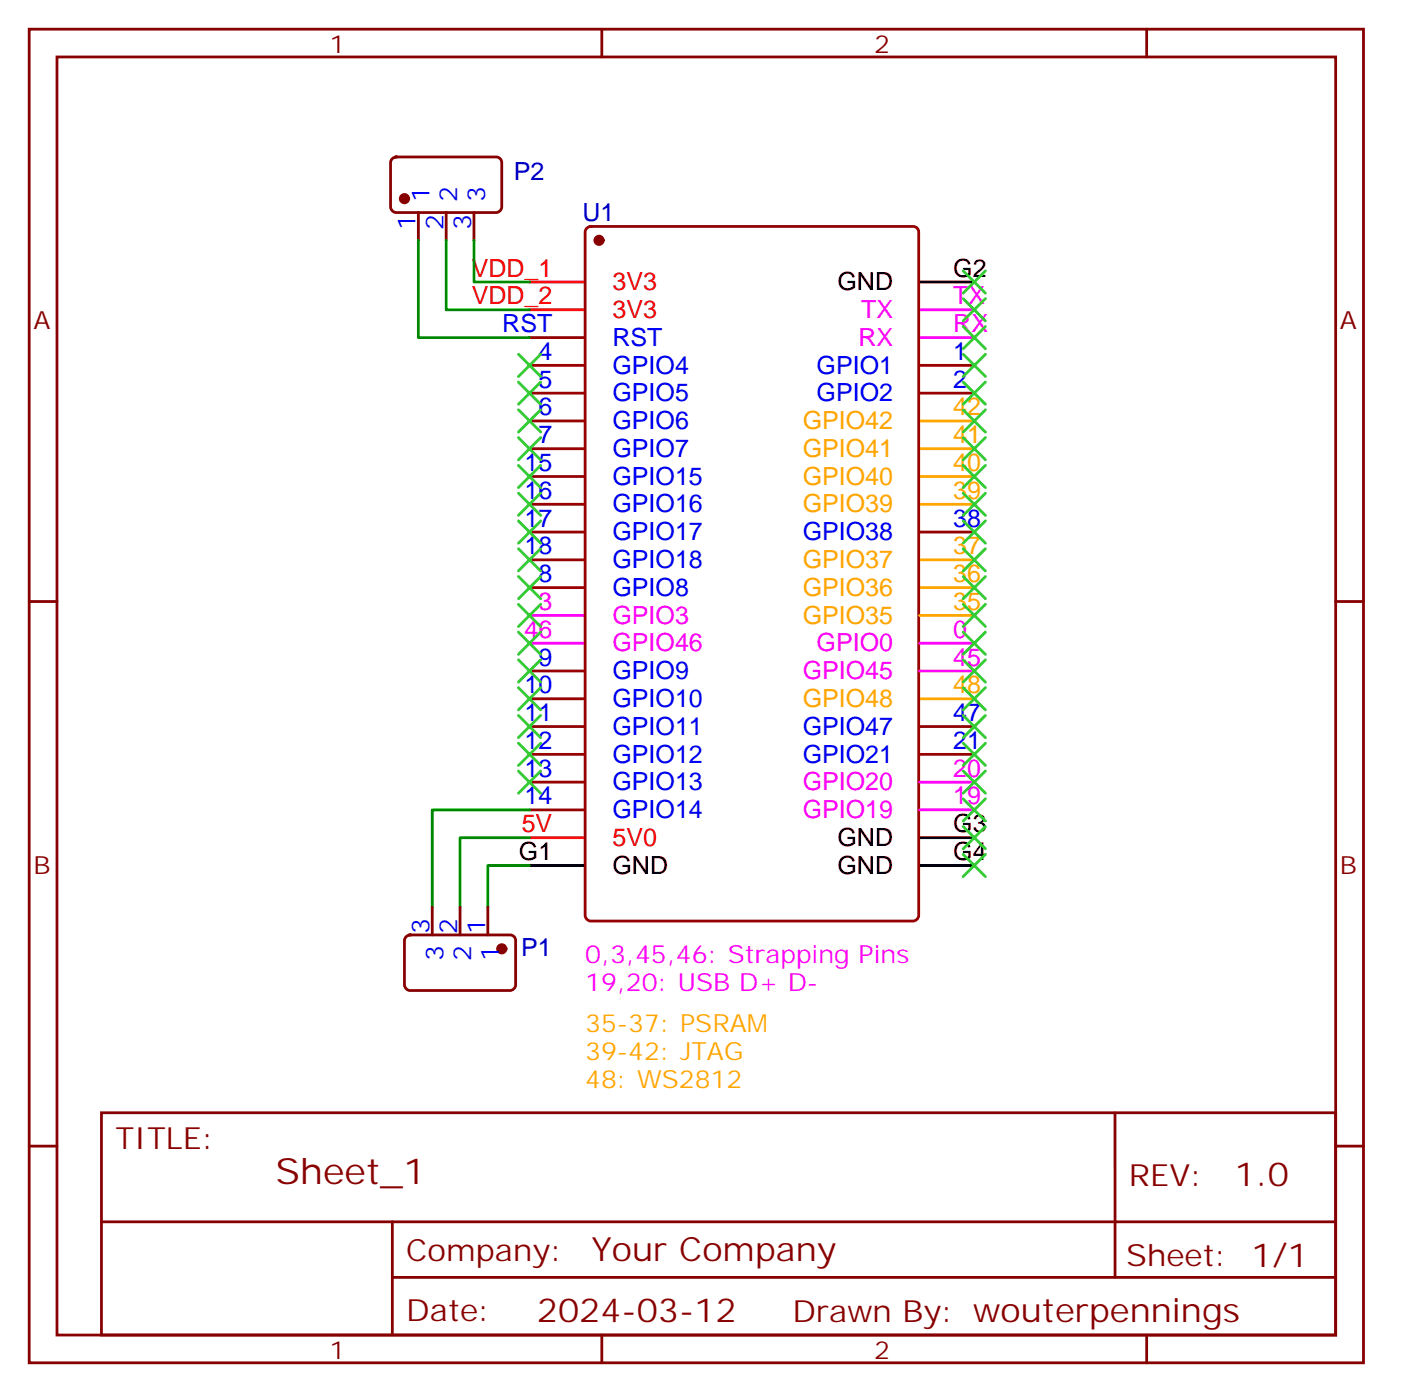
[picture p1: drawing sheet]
<svg xmlns="http://www.w3.org/2000/svg" width="178mm" height="177mm" viewBox="0 0 178 177" stroke-linecap="round" stroke-linejoin="round" font-family="sans-serif">
<g fill="none" stroke="#870000" stroke-width=".35">
<path d="M3.7 3.7h169.3v169.3h-169.3zM7.2 7.2h162.3v162.3h-162.3zM76.4 3.7v3.5M145.5 3.7v3.5M49.8 20.1l.5-.2h12.7a.71 .71 0 0 1 .7 .7v5.7a.76 .76 0 0 1-.7 .7h-12.7a.76 .76 0 0 1-.7-.7v-5.7zM53.1 27v3.5M56.6 27v3.5M60.1 27v3.5M3.7 76.4h3.5M169.5 76.4h3.5M51.6 118.9l.4-.2h12.7a.71 .71 0 0 1 .7 .7v5.7a.76 .76 0 0 1-.7 .7h-12.7a.76 .76 0 0 1-.7-.7v-5.7zM54.9 115.2v3.5"/>
<path d="M58.4 115.2v3.5M61.9 115.2v3.5M3.7 145.5h3.5M12.9 141.3h156.6v28.2h-156.6zM12.9 155.1h156.5M49.8 155.1v14.1M141.5 141.3v20.9M169.5 145.5h3.5M49.8 162.2h119.6M76.4 169.5v3.5M145.5 169.5v3.5"/>
</g>
<path d="M116.7 53.4h6.9M116.7 57h6.9M116.7 60.5h6.9M116.7 64h6.9M116.7 71.1h6.9M116.7 74.6h6.9M116.7 78.1h6.9M116.7 88.7h6.9" fill="none" stroke="#ffa600" stroke-width=".35"/>
<g fill="none" stroke="#900" stroke-width=".35">
<path d="M74.5 29l.5-.2h40.9a.71 .71 0 0 1 .7 .7v86.7a.76 .76 0 0 1-.7 .7h-40.9a.76 .76 0 0 1-.7-.7v-86.7zM67.2 46.4h6.9M67.2 53.4h6.9M67.2 49.9h6.9M67.2 57h6.9M67.2 42.9h6.9M116.7 46.4h6.9M116.7 49.9h6.9M67.2 67.6h6.9M67.2 74.6h6.9M67.2 71.1h6.9M67.2 64h6.9"/>
<path d="M67.2 60.5h6.9M116.7 67.6h6.9M67.2 85.2h6.9M67.2 92.3h6.9M67.2 88.7h6.9M67.2 99.3h6.9M67.2 95.8h6.9M116.7 92.3h6.9M116.7 95.8h6.9M67.2 102.8h6.9"/>
</g>
<path d="M116.7 39.3h6.9M116.7 42.9h6.9M67.2 78.1h6.9M67.2 81.7h6.9M116.7 81.7h6.9M116.7 85.2h6.9M116.7 99.3h6.9M116.7 102.8h6.9" fill="none" stroke="#f0f" stroke-width=".35"/>
<path d="M116.7 35.8h6.9M67.2 109.9h6.9M116.7 109.9h6.9M116.7 106.4h6.9" fill="none" stroke="#000" stroke-width=".35"/>
<path d="M67.2 39.3h6.9M67.2 35.8h6.9M67.2 106.4h6.9" fill="none" stroke="#f00" stroke-width=".35"/>
<g fill="#870000" stroke="#870000" stroke-width=".35">
<circle cx="76" cy="30.5" r=".53"/>
<circle cx="63.7" cy="120.5" r=".53"/>
<circle cx="51.3" cy="25.2" r=".53"/>
</g>
<g fill="none" stroke="#3c3" stroke-width=".35">
<path d="M122.2 34.4l2.9 2.8M122.2 37.9l2.9 2.8M125.1 34.4l-2.9 2.8M125.1 37.9l-2.9 2.8M65.8 45l2.8 2.8M65.8 48.5l2.8 2.8M65.8 52l2.8 2.9M65.8 55.6l2.8 2.8M65.8 59.1l2.8 2.8M68.6 45l-2.8 2.8M68.6 48.5l-2.8 2.8M68.6 52l-2.8 2.9"/>
<path d="M68.6 55.6l-2.8 2.8M68.6 59.1l-2.8 2.8M122.2 41.5l2.9 2.8M122.2 45l2.9 2.8M122.2 48.5l2.9 2.8M122.2 52l2.9 2.9M122.2 55.6l2.9 2.8M122.2 59.1l2.9 2.8M125.1 41.5l-2.9 2.8M125.1 45l-2.9 2.8M125.1 48.5l-2.9 2.8M125.1 52l-2.9 2.9"/>
<path d="M125.1 55.6l-2.9 2.8M125.1 59.1l-2.9 2.8M65.8 62.6l2.8 2.8M65.8 66.1l2.8 2.9M65.8 69.7l2.8 2.8M65.8 73.2l2.8 2.8M65.8 76.7l2.8 2.9M68.6 62.6l-2.8 2.8M68.6 66.1l-2.8 2.9M68.6 69.7l-2.8 2.8M68.6 73.2l-2.8 2.8M68.6 76.7l-2.8 2.9"/>
<path d="M122.2 62.6l2.9 2.8M122.2 66.1l2.9 2.9M122.2 69.7l2.9 2.8M122.2 73.2l2.9 2.8M122.2 76.7l2.9 2.9M125.1 62.6l-2.9 2.8M125.1 66.1l-2.9 2.9M125.1 69.7l-2.9 2.8M125.1 73.2l-2.9 2.8M125.1 76.7l-2.9 2.9M65.8 80.3l2.8 2.8M65.8 83.8l2.8 2.8"/>
<path d="M65.8 87.3l2.8 2.8M65.8 90.8l2.8 2.9M65.8 94.4l2.8 2.8M65.8 97.9l2.8 2.8M68.6 90.8l-2.8 2.9M68.6 97.9l-2.8 2.8M68.6 80.3l-2.8 2.8M68.6 83.8l-2.8 2.8M68.6 87.3l-2.8 2.8M68.6 94.4l-2.8 2.8M122.2 80.3l2.9 2.8M122.2 83.8l2.9 2.8"/>
<path d="M122.2 87.3l2.9 2.8M122.2 90.8l2.9 2.9M122.2 94.4l2.9 2.8M122.2 97.9l2.9 2.8M125.1 80.3l-2.9 2.8M125.1 83.8l-2.9 2.8M125.1 87.3l-2.9 2.8M125.1 90.8l-2.9 2.9M125.1 94.4l-2.9 2.8M125.1 97.9l-2.9 2.8M122.2 101.4l2.9 2.8M122.2 105l2.9 2.8"/>
<path d="M122.2 108.5l2.9 2.8M125.1 101.4l-2.9 2.8M125.1 105l-2.9 2.8M125.1 108.5l-2.9 2.8"/>
</g>
<path d="M53.1 30.5v12.4h14.1M56.6 30.5v8.8h10.6M60.1 30.5v5.3h7.1M67.2 109.9h-5.3v5.3M67.2 106.4h-8.8v8.8M67.2 102.8h-12.3v12.4" fill="none" stroke="#008700" stroke-width=".35"/>
<text font-size="4.6" fill="#800" x="35" y="150.3">Sheet_1</text>
<g font-size="4.2" fill="#800">
<text x="156.7" y="150.5">1.0</text>
<text x="75.1" y="160.1">Your Company</text>
<text x="68.1" y="167.9">2024-03-12</text>
</g>
<g font-size="3.9" fill="#800">
<text x="14.6" y="145.9">TITLE:</text>
<text x="143.3" y="150.5">REV:</text>
<text x="51.5" y="160.1">Company:</text>
<text x="142.9" y="160.7">Sheet: 1/1</text>
<text x="51.5" y="167.7">Date:</text>
<text x="100.6" y="167.8">Drawn By: wouterpennings</text>
</g>
<g font-size="3.2" fill="#800">
<text x="41.8" y="6.7">1</text>
<text x="110.9" y="6.7">2</text>
<text x="4.2" y="41.8">A</text>
<text x="170" y="41.8">A</text>
<text x="4.2" y="110.9">B</text>
<text x="170" y="110.9">B</text>
<text x="41.8" y="172.5">1</text>
<text x="110.9" y="172.5">2</text>
</g>
<g font-size="3.2" fill="#000080">
<text x="65.2" y="22.8">P2</text>
<text x="73.9" y="28.1">U1</text>
<text x="66.1" y="121.4">P1</text>
</g>
<g font-size="3.2" fill="#00f">
<text x="52.7" y="29.2" transform="rotate(-90 52.7 29.2)">1</text>
<text x="54.5" y="25.7" transform="rotate(-90 54.5 25.7)">1</text>
<text x="56.3" y="29.2" transform="rotate(-90 56.3 29.2)">2</text>
<text x="58" y="25.7" transform="rotate(-90 58 25.7)">2</text>
<text x="59.8" y="29.2" transform="rotate(-90 59.8 29.2)">3</text>
<text x="61.6" y="25.7" transform="rotate(-90 61.6 25.7)">3</text>
<text x="63.7" y="42.2">RST</text>
<text x="68.3" y="45.7">4</text>
<text x="77.7" y="47.4">GPIO4</text>
<text x="77.7" y="43.9">RST</text>
<text x="103.6" y="47.4">GPIO1</text>
<text x="121" y="45.7">1</text>
<text x="68.3" y="52.8">6</text>
<text x="68.3" y="49.2">5</text>
<text x="77.7" y="51">GPIO5</text>
<text x="103.6" y="51">GPIO2</text>
<text x="121" y="49.2">2</text>
<text x="66.6" y="59.8">15</text>
<text x="68.3" y="56.3">7</text>
<text x="77.7" y="54.5">GPIO6</text>
<text x="77.7" y="58">GPIO7</text>
<text x="66.6" y="63.3">16</text>
<text x="77.7" y="65.1">GPIO16</text>
<text x="77.7" y="61.5">GPIO15</text>
<text x="66.6" y="70.4">18</text>
<text x="66.6" y="66.9">17</text>
<text x="77.7" y="68.6">GPIO17</text>
<text x="101.9" y="68.6">GPIO38</text>
<text x="121" y="66.9">38</text>
<text x="68.3" y="73.9">8</text>
<text x="77.7" y="75.7">GPIO8</text>
<text x="77.7" y="72.1">GPIO18</text>
<text x="66.6" y="88">10</text>
<text x="68.3" y="84.5">9</text>
<text x="77.7" y="86.2">GPIO9</text>
<text x="77.7" y="89.8">GPIO10</text>
<text x="66.6" y="91.6">11</text>
<text x="66.6" y="95.1">12</text>
<text x="77.7" y="93.3">GPIO11</text>
<text x="101.9" y="93.3">GPIO47</text>
<text x="121" y="91.6">47</text>
<text x="121" y="95.1">21</text>
<text x="66.6" y="98.6">13</text>
<text x="77.7" y="100.3">GPIO13</text>
<text x="77.7" y="96.8">GPIO12</text>
<text x="101.9" y="96.8">GPIO21</text>
<text x="66.6" y="102.1">14</text>
<text x="77.7" y="103.9">GPIO14</text>
<text x="54.5" y="118.5" transform="rotate(-90 54.5 118.5)">3</text>
<text x="58" y="118.5" transform="rotate(-90 58 118.5)">2</text>
<text x="61.6" y="118.5" transform="rotate(-90 61.6 118.5)">1</text>
<text x="56.3" y="122" transform="rotate(-90 56.3 122)">3</text>
<text x="59.8" y="122" transform="rotate(-90 59.8 122)">2</text>
<text x="63.3" y="122" transform="rotate(-90 63.3 122)">1</text>
</g>
<g font-size="3.2" fill="#f00">
<text x="59.9" y="35.1">VDD_1</text>
<text x="59.9" y="38.6">VDD_2</text>
<text x="77.7" y="40.4">3V3</text>
<text x="77.7" y="36.8">3V3</text>
<text x="66.2" y="105.7">5V</text>
<text x="77.7" y="107.4">5V0</text>
</g>
<g font-size="3.2">
<text x="121" y="35.1">G2</text>
<text x="106.3" y="36.8">GND</text>
<text x="106.3" y="107.4">GND</text>
<text x="121" y="105.7">G3</text>
<text x="65.9" y="109.2">G1</text>
<text x="77.7" y="110.9">GND</text>
<text x="106.3" y="110.9">GND</text>
<text x="121" y="109.2">G4</text>
</g>
<g font-size="3.2" fill="#f0f">
<text x="109.3" y="40.4">TX</text>
<text x="121" y="38.6">TX</text>
<text x="108.9" y="43.9">RX</text>
<text x="121" y="42.2">RX</text>
<text x="68.3" y="77.4">3</text>
<text x="66.6" y="81">46</text>
<text x="77.7" y="79.2">GPIO3</text>
<text x="77.7" y="82.7">GPIO46</text>
<text x="103.6" y="82.7">GPIO0</text>
<text x="121" y="81">0</text>
<text x="101.9" y="86.2">GPIO45</text>
<text x="121" y="84.5">45</text>
<text x="101.9" y="100.3">GPIO20</text>
<text x="121" y="98.6">20</text>
<text x="101.9" y="103.9">GPIO19</text>
<text x="121" y="102.1">19</text>
<text x="74.3" y="122.2">0,3,45,46: Strapping Pins</text>
<text x="74.3" y="125.8">19,20: USB D+ D-</text>
</g>
<g font-size="3.2" fill="#ffa500">
<text x="121" y="52.8">42</text>
<text x="101.9" y="54.5">GPIO42</text>
<text x="101.9" y="58">GPIO41</text>
<text x="121" y="59.8">40</text>
<text x="121" y="56.3">41</text>
<text x="101.9" y="61.5">GPIO40</text>
<text x="101.9" y="65.1">GPIO39</text>
<text x="121" y="63.3">39</text>
<text x="121" y="70.4">37</text>
<text x="101.9" y="72.1">GPIO37</text>
<text x="101.9" y="75.7">GPIO36</text>
<text x="121" y="73.9">36</text>
<text x="121" y="77.4">35</text>
<text x="101.9" y="79.2">GPIO35</text>
<text x="101.9" y="89.8">GPIO48</text>
<text x="121" y="88">48</text>
<text x="74.3" y="131.1">35-37: PSRAM</text>
<text x="74.3" y="134.6">39-42: JTAG</text>
<text x="74.3" y="138.1">48: WS2812</text>
</g>
</svg>
